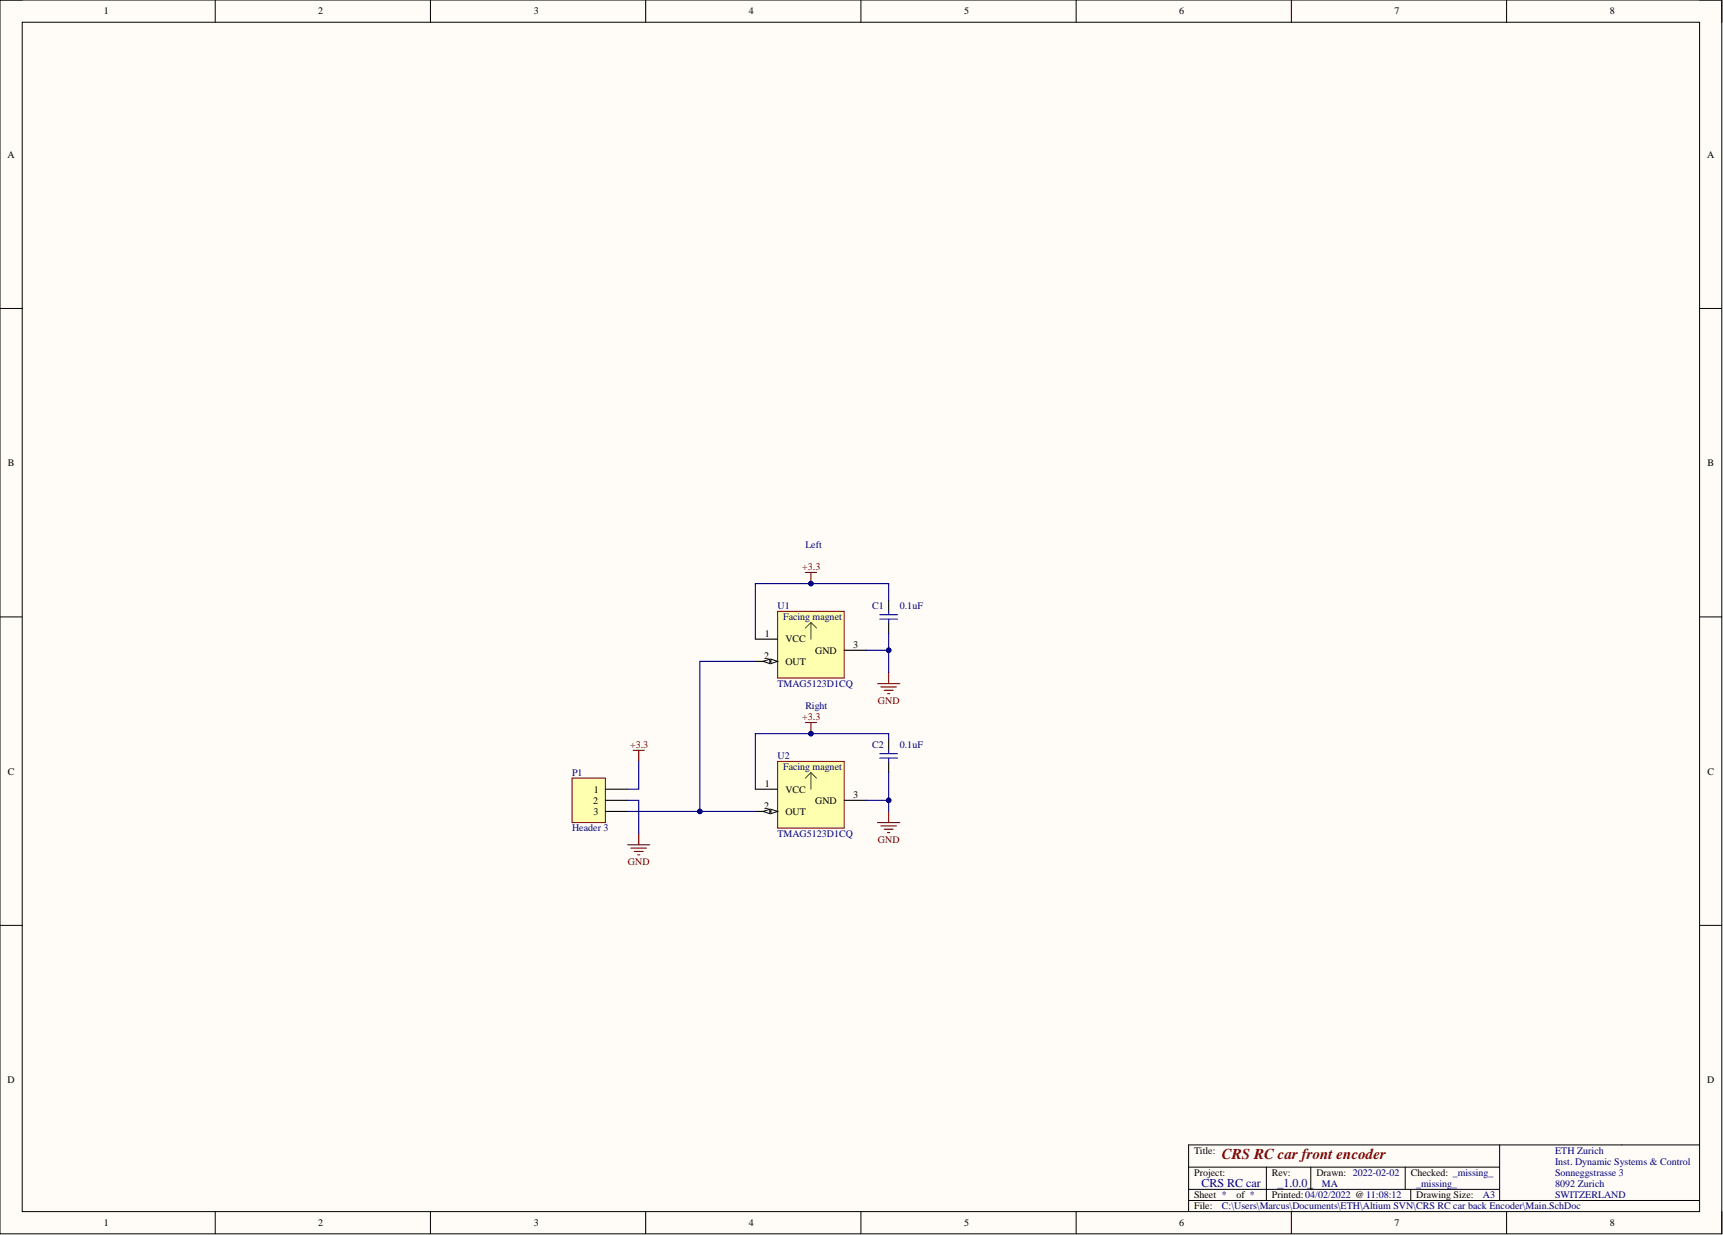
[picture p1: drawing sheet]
<svg xmlns="http://www.w3.org/2000/svg" width="393mm" height="282mm" viewBox="0 0 393 282" stroke-linecap="round" stroke-linejoin="round" font-family="sans-serif">
<path d="M0 0h393.1v281.6h-393.1z" fill-rule="evenodd" fill="#fffcf8"/>
<path d="M0 0h393.1v281.6h-393.1z" fill="none" stroke="#000" stroke-width=".23"/>
<path d="M5.1 5.1h382.9v271.4h-382.9z" fill-rule="evenodd" fill="#fffcf8"/>
<g fill="none" stroke="#000" stroke-width=".23">
<path d="M0 0h5.1M5.1 5.1h382.9v271.4h-382.9zM49.1 0v5.1M98.3 0v5.1M147.4 0v5.1M196.5 0v5.1M245.7 0v5.1M294.8 0v5.1M343.9 0v5.1M388 0h5.1v5.1M0 70.4h5.1M388 70.4h5.1"/>
<path d="M0 140.8h5.1M388 140.8h5.1M0 211.2h5.1M388 211.2h5.1M49.1 276.5v5.1M98.3 276.5v5.1M147.4 276.5v5.1M196.5 276.5v5.1M245.7 276.5v5.1M271.3 266.4h71.1M271.3 274h116.7M271.3 271.5h71.1"/>
<path d="M289.1 266.4v7.6M294.8 276.5v5.1M299.2 266.4v5.1M320.8 266.4v5.1M322.1 271.5v2.5M342.4 261.3v12.7M343.9 276.5v5.1M388 261.3h-116.7v15.2M393.1 276.5v5.1"/>
</g>
<path d="M177.5 139.5h15.2v15.3h-15.2z" fill-rule="evenodd" fill="#ffffb0"/>
<path d="M177.5 139.5h15.2v15.3h-15.2z" fill="none" stroke="#800000" stroke-width=".23"/>
<path d="M172.4 145.9h5.1M172.4 151h5.1" fill="none" stroke="#000" stroke-width=".25"/>
<path d="M176 150.4l1.5 .6-1.5 .5z" fill="#f8fcff"/>
<path d="M176 150.4l1.5 .6-1.5 .5z" fill="none" stroke="#000" stroke-width=".23"/>
<path d="M174.2 151l1.5-.6v1.1z" fill="#f8fcff"/>
<path d="M174.2 151l1.5-.6v1.1z" fill="none" stroke="#000" stroke-width=".23"/>
<path d="M202.9 137v2.5M192.7 148.4h5.1M202.9 142.1v2.5" fill="none" stroke="#000" stroke-width=".25"/>
<path d="M185.1 142.1v3.8M185.1 142.1l1.3 1.2M185.1 142.1l-1.2 1.2" fill="none" stroke="#38761d" stroke-width=".25"/>
<path d="M202.9 139.5v.8M200.8 141.3h4.1M200.8 140.3h4.1M202.9 141.3v.8" fill="none" stroke="#00f" stroke-width=".25"/>
<path d="M183.9 130.7h2.5M185.1 130.7v2.5M200.3 156h5.1M201.1 156.8h3.6M201.9 157.5h2M202.6 158.3h.5M202.9 153.5v2.5" fill="none" stroke="#800000" stroke-width=".25"/>
<circle cx="185.1" cy="133.2" r=".51" fill="#000080"/>
<circle cx="185.1" cy="133.2" r=".51" fill="none" stroke="#000080" stroke-width=".23"/>
<path d="M130.6 177.6h7.6v10.1h-7.6z" fill-rule="evenodd" fill="#ffffb0"/>
<path d="M130.6 177.6h7.6v10.1h-7.6z" fill="none" stroke="#800000" stroke-width=".23"/>
<path d="M138.2 180.1h5.1M138.2 182.7h5.1M138.2 185.2h5.1" fill="none" stroke="#000" stroke-width=".25"/>
<path d="M144.5 171.2h2.6M145.8 171.2v2.6M143.3 192.8h5.1M144 193.6h3.6M144.8 194.3h2M145.6 195.1h.5M145.8 190.3v2.5" fill="none" stroke="#800000" stroke-width=".25"/>
<path d="M177.5 173.8h15.2v15.2h-15.2z" fill-rule="evenodd" fill="#ffffb0"/>
<path d="M177.5 173.8h15.2v15.2h-15.2z" fill="none" stroke="#800000" stroke-width=".23"/>
<path d="M172.4 180.1h5.1M172.4 185.2h5.1" fill="none" stroke="#000" stroke-width=".25"/>
<path d="M176 184.7l1.5 .5-1.5 .5z" fill="#f8fcff"/>
<path d="M176 184.7l1.5 .5-1.5 .5z" fill="none" stroke="#000" stroke-width=".23"/>
<path d="M174.2 185.2l1.5-.5v1z" fill="#f8fcff"/>
<path d="M174.2 185.2l1.5-.5v1z" fill="none" stroke="#000" stroke-width=".23"/>
<path d="M202.9 168.7v2.5M202.9 173.8v2.5M192.7 182.7h5.1" fill="none" stroke="#000" stroke-width=".25"/>
<path d="M185.1 176.3v3.8M185.1 176.3l1.3 1.3M185.1 176.3l-1.2 1.3" fill="none" stroke="#38761d" stroke-width=".25"/>
<path d="M200.8 173h4.1M200.8 172h4.1M202.9 171.2v.8M202.9 173v.8" fill="none" stroke="#00f" stroke-width=".25"/>
<path d="M183.9 164.9h2.5M185.1 164.9v2.5M200.3 187.7h5.1M201.1 188.5h3.6M201.9 189.3h2M202.6 190h.5M202.9 185.2v2.5" fill="none" stroke="#800000" stroke-width=".25"/>
<circle cx="185.1" cy="167.4" r=".51" fill="#000080"/>
<circle cx="185.1" cy="167.4" r=".51" fill="none" stroke="#000080" stroke-width=".23"/>
<path d="M202.9 144.6v8.9" fill="none" stroke="#000080" stroke-width=".25"/>
<circle cx="202.9" cy="148.4" r=".51" fill="#000080"/>
<circle cx="202.9" cy="148.4" r=".51" fill="none" stroke="#000080" stroke-width=".23"/>
<path d="M172.4 151h-12.6v34.2h-16.5" fill="none" stroke="#000080" stroke-width=".25"/>
<circle cx="159.8" cy="185.2" r=".51" fill="#000080"/>
<circle cx="159.8" cy="185.2" r=".51" fill="none" stroke="#000080" stroke-width=".23"/>
<path d="M145.8 173.8v6.3h-2.5M143.3 182.7h2.5v7.6M159.8 185.2h12.6" fill="none" stroke="#000080" stroke-width=".25"/>
<circle cx="159.8" cy="185.2" r=".51" fill="#000080"/>
<circle cx="159.8" cy="185.2" r=".51" fill="none" stroke="#000080" stroke-width=".23"/>
<path d="M202.9 168.7v-1.3h-30.5v12.7" fill="none" stroke="#000080" stroke-width=".25"/>
<circle cx="185.1" cy="167.4" r=".51" fill="#000080"/>
<circle cx="185.1" cy="167.4" r=".51" fill="none" stroke="#000080" stroke-width=".23"/>
<path d="M202.9 137v-3.8h-30.5v12.7" fill="none" stroke="#000080" stroke-width=".25"/>
<circle cx="185.1" cy="133.2" r=".51" fill="#000080"/>
<circle cx="185.1" cy="133.2" r=".51" fill="none" stroke="#000080" stroke-width=".23"/>
<path d="M197.8 182.7h5.1" fill="none" stroke="#000080" stroke-width=".25"/>
<circle cx="202.9" cy="182.7" r=".51" fill="#000080"/>
<circle cx="202.9" cy="182.7" r=".51" fill="none" stroke="#000080" stroke-width=".23"/>
<path d="M197.8 148.4h5.1" fill="none" stroke="#000080" stroke-width=".25"/>
<circle cx="202.9" cy="148.4" r=".51" fill="#000080"/>
<circle cx="202.9" cy="148.4" r=".51" fill="none" stroke="#000080" stroke-width=".23"/>
<path d="M202.9 176.3v8.9" fill="none" stroke="#000080" stroke-width=".25"/>
<circle cx="202.9" cy="182.7" r=".51" fill="#000080"/>
<circle cx="202.9" cy="182.7" r=".51" fill="none" stroke="#000080" stroke-width=".23"/>
<text font-size="3.4" fill="#800000" x="279" y="264.6">CRS RC car front encoder</text>
<g font-size="2.7" fill="#000080">
<text x="274.3" y="270.9">CRS RC car</text>
<text x="291.6" y="270.9">_1.0.0_</text>
</g>
<g font-size="2.3">
<text x="23.7" y="3.3">1</text>
<text x="72.7" y="3.3">2</text>
<text x="121.9" y="3.3">3</text>
<text x="170.9" y="3.3">4</text>
<text x="220.1" y="3.3">5</text>
<text x="269.2" y="3.3">6</text>
<text x="318.3" y="3.3">7</text>
<text x="367.5" y="3.3">8</text>
<text x="1.7" y="36">A</text>
<text x="389.7" y="36">A</text>
<text x="1.8" y="106.4">B</text>
<text x="389.8" y="106.4">B</text>
<text x="174.6" y="145.4">1</text>
<text x="179.3" y="146.6">VCC</text>
<text x="186.1" y="149.2">GND</text>
<text x="194.8" y="147.9">3</text>
<text x="174.4" y="150.4">2</text>
<text x="179.3" y="151.7">OUT</text>
<text x="1.8" y="176.8">C</text>
<text x="174.6" y="179.6">1</text>
<text x="389.8" y="176.8">C</text>
<text x="135.4" y="183.4">2</text>
<text x="135.5" y="186">3</text>
<text x="135.6" y="180.9">1</text>
<text x="174.4" y="184.7">2</text>
<text x="179.3" y="180.9">VCC</text>
<text x="179.3" y="186">OUT</text>
<text x="186.1" y="183.4">GND</text>
<text x="194.8" y="182.2">3</text>
<text x="1.7" y="247.2">D</text>
<text x="389.7" y="247.2">D</text>
<text x="272.6" y="263.3">Title:</text>
<text x="272.6" y="268.4">Project:</text>
<text x="290.4" y="268.4">Rev:</text>
<text x="300.5" y="268.4">Drawn: 2022-02-02</text>
<text x="322.1" y="268.4">Checked: _missing_</text>
<text x="272.6" y="273.5">Sheet *</text>
<text x="282.3" y="273.5">of *</text>
<text x="290.4" y="273.5">Printed:04/02/2022 @ 11:08:12</text>
<text x="323.3" y="273.5">Drawing Size:</text>
<text x="23.7" y="279.8">1</text>
<text x="72.7" y="279.8">2</text>
<text x="121.9" y="279.8">3</text>
<text x="170.9" y="279.8">4</text>
<text x="220.1" y="279.8">5</text>
<text x="269.2" y="279.8">6</text>
<text x="272.6" y="276">File:</text>
<text x="318.3" y="279.8">7</text>
<text x="367.5" y="279.8">8</text>
</g>
<g font-size="2.3" fill="#000080">
<text x="183.9" y="125.1">Left</text>
<text x="177.5" y="139">U1</text>
<text x="178.8" y="141.6">Facing magnet</text>
<text x="199.1" y="139">C1</text>
<text x="205.4" y="139">0.1uF</text>
<text x="177.5" y="156.8">TMAG5123D1CQ</text>
<text x="183.9" y="161.9">Right</text>
<text x="177.5" y="173.3">U2</text>
<text x="199.1" y="170.7">C2</text>
<text x="205.4" y="170.7">0.1uF</text>
<text x="130.6" y="177.1">P1</text>
<text x="178.8" y="175.8">Facing magnet</text>
<text x="130.6" y="189.8">Header 3</text>
<text x="177.5" y="191">TMAG5123D1CQ</text>
<text x="355" y="263.3">ETH Zurich</text>
<text x="355" y="265.9">Inst. Dynamic Systems &amp; Control</text>
<text x="355" y="268.4">Sonneggstrasse 3</text>
<text x="301.8" y="270.9">MA</text>
<text x="323.3" y="270.9">_missing_</text>
<text x="338.6" y="273.5">A3</text>
<text x="355" y="270.9">8092 Zurich</text>
<text x="355" y="273.5">SWITZERLAND</text>
<text x="279" y="276">C:\Users\Marcus\Documents\ETH\Altium SVN\CRS RC car back Encoder\Main.SchDoc</text>
</g>
<g font-size="2.3" fill="#800000">
<text x="183.1" y="130.1">+3.3</text>
<text x="200.4" y="160.6">GND</text>
<text x="183.1" y="164.4">+3.3</text>
<text x="143.8" y="170.7">+3.3</text>
<text x="143.4" y="197.4">GND</text>
<text x="200.4" y="192.3">GND</text>
</g>
</svg>
